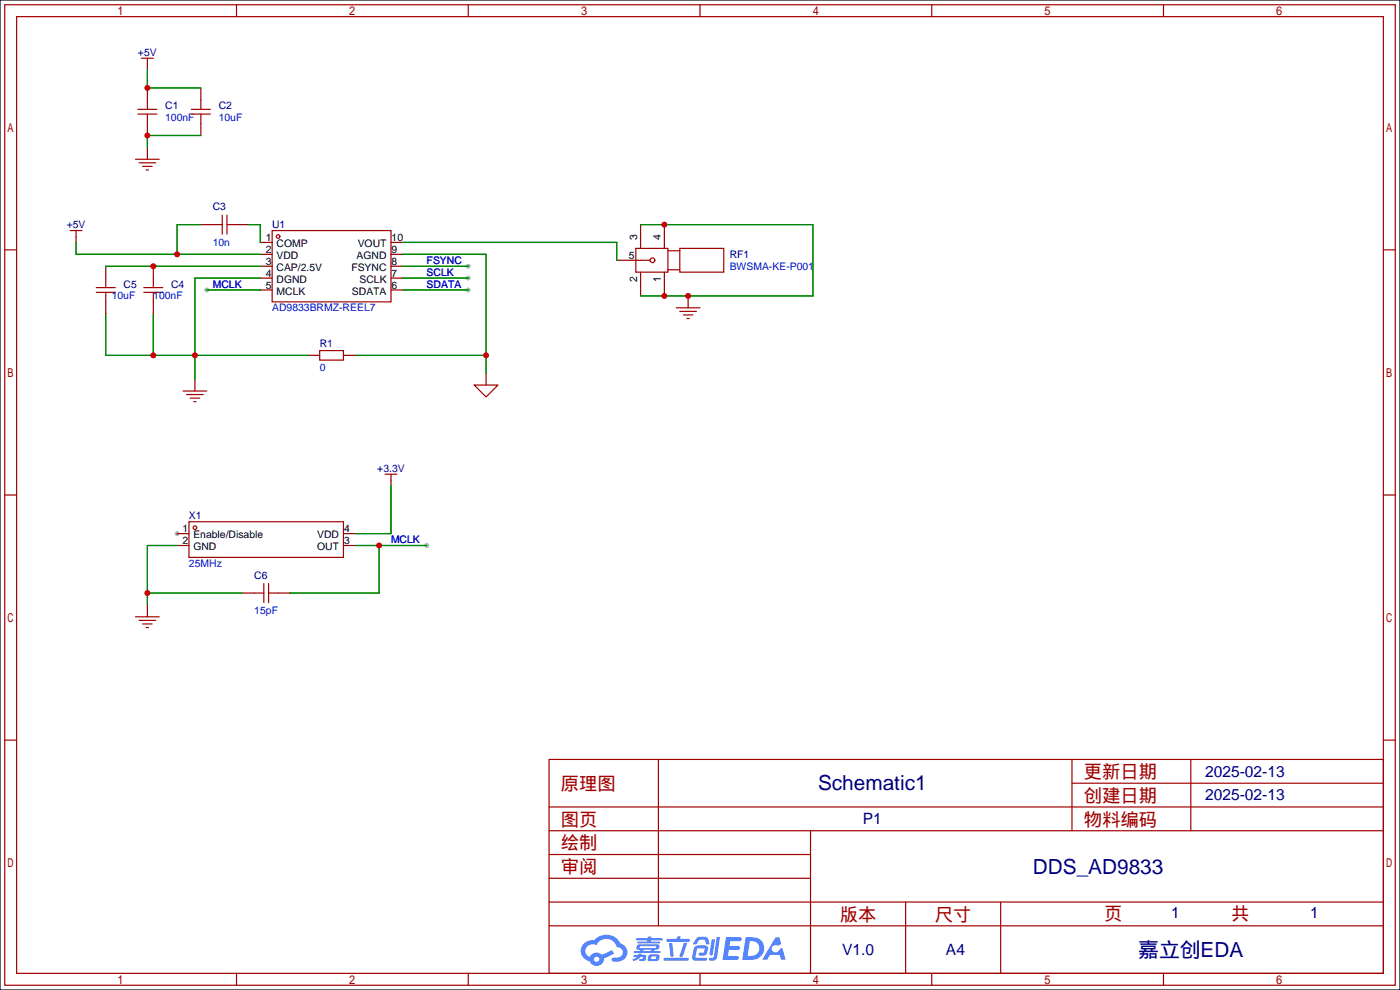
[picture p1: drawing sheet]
<svg xmlns="http://www.w3.org/2000/svg" width="299mm" height="212mm" viewBox="0 0 299 212" stroke-linecap="round" stroke-linejoin="round" font-family="sans-serif">
<path d="M0 0h299.2v211.6h-299.2z" fill="#fff" stroke="#000" stroke-width=".25"/>
<g fill="#999">
<circle cx="37.8" cy="114" r=".51"/>
<circle cx="44.2" cy="62" r=".51"/>
<circle cx="91.2" cy="116.6" r=".51"/>
<circle cx="100.1" cy="56.9" r=".51"/>
<circle cx="100.1" cy="59.4" r=".51"/>
<circle cx="100.1" cy="62" r=".51"/>
</g>
<g fill="none" stroke="#a10000" stroke-width=".25">
<path d="M1 1h297.2v209.6h-297.2zM3.6 3.6h292.1v204.4h-292.1zM50.5 1v2.6M100.1 1v2.6M149.6 1v2.6M199.1 1v2.6M248.7 1v2.6M1 53.4h2.6M295.7 53.4h2.5M1 105.8h2.6M295.7 105.8h2.5M1 158.2h2.6"/>
<path d="M295.7 158.2h2.5M117.3 162.3h178.4v45.7h-178.4zM117.3 177.5h178.4M117.3 172.5h178.4M140.7 162.3v35.6M173.2 177.5v30.5M229.1 162.3v15.2M229.1 167.4h66.6M254.5 162.3v15.2M117.3 182.6h55.9M117.3 197.9h178.4M117.3 192.8h178.4"/>
<path d="M117.3 187.7h55.9M193.5 192.8v15.2M213.9 192.8v15.2M50.5 208v2.6M100.1 208v2.6M149.6 208v2.6M199.1 208v2.6M248.7 208v2.6"/>
</g>
<g fill="#5487ff">
<path d="M155.2 200.3h2.6a.48 .48 0 0 1 .7 .4 .48 .48 0 0 1-.6 .4h-1.8l-.2 1.1h1.9a.43 .43 0 0 1 .4 .4 .43 .43 0 0 1-.5 .4h-1.9l-.2 1.3h1.7a.45 .45 0 0 1 .5 .2 .45 .45 0 0 1-.1 .6h-3.3z"/>
<path d="M165.7 200.3h.9l.4 1.5-.8 .3a.84 .84 0 0 0-1.2 .3 .84 .84 0 0 0 .4 1.1 .84 .84 0 0 0 1.1-.4l.1-.2 .6-.3 .7 2.5h-1l-.2-1h-2.1l-.6 1h-1.1z"/>
<path d="M152.1 200.8h.7l-.5 3.1a.36 .36 0 0 1-.3 .3 .36 .36 0 0 1-.4-.3z"/>
<path d="M153.2 200.2h.7l-.6 4.3a1.13 1.13 0 0 1-1.8 .6l.2-.4h.7l.2-.2z"/>
<path d="M148.9 200.6l.6-.4h1a.77 .77 0 0 1 .9 .5l.3 1-.2 .2h-.5l-.3-.9-.2-.2-1 .1-.7 1-.6-.1-.1-.2z"/>
<path d="M148.4 202.4l.6-.3h1.7a.81 .81 0 0 1 .7 .5 .81 .81 0 0 1-.2 .8 .81 .81 0 0 1-.9 .8h-.7a.32 .32 0 0 1-.3-.3 .32 .32 0 0 1 .4-.3h.7l.2-.9-1.6 .1-.4 1.8 2.2 .1a.32 .32 0 0 1 .3 .4 .32 .32 0 0 1-.4 .2h-2.2l-.5-.3-.1-.5z"/>
<path d="M141.9 204.7h5a.33 .33 0 0 1 .3 .3 .33 .33 0 0 1-.3 .3h-4.9l-.2-.1z"/>
<path d="M146.1 201.5h.8l-.7 2a.98 .98 0 0 1-.7 1.1l-.3-.3z"/>
<path d="M143 201.6h.7l.3 2.5a.34 .34 0 0 1-.3 .4 .34 .34 0 0 1-.4-.3z"/>
<path d="M142.5 200.7h2.1l.3-.6h.6l-.1 .6h1.7a.32 .32 0 0 1 .4 .3 .32 .32 0 0 1-.4 .3h-4.5l-.2-.2z"/>
<path d="M135.5 204.1h.9l.1-.3h.6v.3h.8a.82 .82 0 0 1-.5 1.3h-.8v-.4l.7-.1 .1-.3a.68 .68 0 0 0-1 .4l-1.1 .4-.1-.4 .9-.5h-.7z"/>
<path d="M136 200.5h2.4l.1-.3h.7v.3h2.2l.2 .3-.2 .2h-2.3v.2h1.8l.2 .3-.2 .1h-4.5l-.1-.4h2l.1-.2h-2.3l-.1-.2z"/>
<path d="M159.4 200.3l-.8 4.9h1.7a2.5 2.5 0 0 0 3-2.5 2.5 2.5 0 0 0-3.1-2.4zM160.3 201.1a1.61 1.61 0 0 1 2 1.5 1.61 1.61 0 0 1-1.8 1.7h-.7z"/>
<path d="M136.2 202a.55 .55 0 0 0-.2 .8 .55 .55 0 0 0 .7 .2l.1 .3h-1.3v.3l5.4 .1 .3-.2-.2-.2h-1.2l.2-.3a.7 .7 0 0 0 .8-.3 .7 .7 0 0 0 0-.8l-4.2-.1zM136.8 202.3l3.3-.1 .1 .1-.2 .3h-3.2zM137.5 203h1.7l-.2 .3h-1.4z"/>
<path d="M138.6 204.2a1.05 1.05 0 0 0 0 1.2 2.91 2.91 0 0 0 2.2-.2 .98 .98 0 0 0 0-1.2h-1.6zM139.2 204.5l.9-.1 .1 .4-.2 .2-.8-.1z"/>
<path d="M124.9 201.6a2.23 2.23 0 0 0-.7 2.3 2.23 2.23 0 0 0 1.8 1.6 1.58 1.58 0 0 0 1.8 .9 1.58 1.58 0 0 0 1.3-1.5l2.2-1.1-.5-.7-2.1 1a1.65 1.65 0 0 0-2.7 .4 1.45 1.45 0 0 1-.8-1.9 1.45 1.45 0 0 1 2-.7l.3 .1a2.3 2.3 0 0 1 2.3-1.3 2.3 2.3 0 0 1 2 1.7 1.12 1.12 0 0 1 1.3 1 1.12 1.12 0 0 1-1.1 1.2h-.7a.45 .45 0 0 0-.6 .4 .45 .45 0 0 0 .5 .5 2.21 2.21 0 0 0 2.2-.5 2.21 2.21 0 0 0 .5-2.3 2.13 2.13 0 0 0-1.3-1.1 3.3 3.3 0 0 0-5.6-.7l-1.1 .1zM127 205a.57 .57 0 0 1 1.1 0 .57 .57 0 0 1-1.1 0z"/>
</g>
<g fill="none" stroke="#a10000" stroke-width=".25">
<path d="M30.2 12.4h2.6M31.5 12.4v1.3M29 34h5M29.5 24.4h4M29.5 23.4h4M29.7 34.8h3.6M30.5 35.6h2M31.2 36.3h.5M31.5 21.3v2.1M31.5 24.4v2M40.9 24.4h4.1M40.9 23.4h4.1"/>
<path d="M42.9 21.3v2.1M42.9 24.4v2M15 49.3h2.5M16.3 49.3v1.2M22.6 59.4v2.1M32.8 59.4v2.1M45.5 48h2M47.5 46v4M48.5 48h2M48.5 46v4M58.2 49.3h25.4v15.2h-25.4zM135.9 53.1h6.8v5.1h-6.8z"/>
<path d="M136.9 55.6h2M142.7 57.7h2.6M142.7 53.6h2.6M145.3 53.1h9.4v5.1h-9.4zM20.6 62.5h4M20.6 61.5h4M22.6 62.5v2M30.7 62.5h4.1M30.7 61.5h4.1M32.8 62.5v2M68.3 74.9h5.1v2.1h-5.1zM144.5 65.8h5.1"/>
<path d="M145.3 66.5h3.5M146 67.3h2.1M146.8 68.1h.5M39.1 83.6h5.1M39.9 84.3h3.5M40.6 85.1h2.1M41.4 85.9h.5M101.3 82.3h5.1l-2.5 2.5zM40.4 111.5h33v7.6h-33zM82.3 101.3h2.5M83.6 101.3v1.3M29 131.8h5"/>
<path d="M29.7 132.6h3.6M30.5 133.4h2M31.2 134.1h.5M54.4 126.7h2M56.4 124.7v4.1M57.4 126.7h2M57.4 124.7v4.1"/>
<circle cx="59.4" cy="50.5" r=".38"/>
<circle cx="139.4" cy="55.6" r=".51"/>
<circle cx="41.7" cy="112.8" r=".38"/>
</g>
<g fill="none" stroke="#870000" stroke-width=".25">
<path d="M31.5 13.7v1.3M31.5 18.8v2.5M42.9 18.8v2.5M31.5 26.4v2.6M31.5 31.5v2.5M42.9 26.4v2.6M16.3 50.5v1.3M22.6 56.9v2.5M32.8 56.9v2.5M42.9 48h2.6M50.5 48h2.6M55.6 51.8h2.6"/>
<path d="M55.6 54.4h2.6M55.6 56.9h2.6M55.6 59.4h2.6M83.6 51.8h2.5M83.6 54.4h2.5M83.6 56.9h2.5M83.6 59.4h2.5M131.8 55.6h5.1M136.9 48v5.1M136.9 58.2v5M142 48v5.1M142 58.2v5"/>
<path d="M22.6 64.5v2.6M32.8 64.5v2.6M55.6 62h2.6M65.8 75.9h2.5M73.4 75.9h2.5M83.6 62h2.5M103.9 79.8v2.5M147.1 63.2v2.6M41.7 81v2.6M37.8 114h2.6M37.8 116.6h2.6M73.4 114h2.5"/>
<path d="M73.4 116.6h2.5M83.6 102.6v1.3M31.5 129.3v2.5M51.8 126.7h2.6M59.4 126.7h2.6"/>
</g>
<g fill="none" stroke="#008700" stroke-width=".25">
<path d="M31.5 15v3.8h11.4M42.9 29h-11.4v2.5M16.3 51.8v2.6h39.3M22.6 56.9h33M42.9 48h-5.1v6.4M53.1 48h2.5v3.8M55.6 59.4h-13.9v21.6M86.1 54.4h17.8v25.4M86.1 59.4h14M86.1 56.9h14M86.1 51.8h45.7v3.8M136.9 48h36.8v15.2h-36.8"/>
<path d="M22.6 67.1v8.8h43.2M32.8 67.1v8.8M44.2 62h11.4M75.9 75.9h28M86.1 62h14M37.8 116.6h-6.3v12.7M75.9 116.6h15.3M81 116.6v10.1h-19M83.6 103.9v10.1h-7.7M31.5 126.7h20.3"/>
</g>
<g fill="#c00">
<circle cx="37.8" cy="54.4" r=".63"/>
<circle cx="31.5" cy="18.8" r=".63"/>
<circle cx="31.5" cy="29" r=".63"/>
<circle cx="103.9" cy="75.9" r=".63"/>
<circle cx="41.7" cy="75.9" r=".63"/>
<circle cx="32.8" cy="75.9" r=".63"/>
<circle cx="32.8" cy="56.9" r=".63"/>
<circle cx="31.5" cy="126.7" r=".63"/>
<circle cx="81" cy="116.6" r=".63"/>
<circle cx="142" cy="48" r=".63"/>
<circle cx="147.1" cy="63.2" r=".63"/>
<circle cx="142" cy="63.2" r=".63"/>
</g>
<g font-size="4.4" fill="#000080">
<text x="174.8" y="168.9">Schematic1</text>
<text x="220.7" y="186.7">DDS_AD9833</text>
<text x="243.3" y="204.5">嘉立创EDA</text>
</g>
<g font-size="3.9" fill="#a00000">
<text x="231.6" y="166.3">更新日期</text>
<text x="119.9" y="168.8">原理图</text>
<text x="231.6" y="171.4">创建日期</text>
<text x="119.9" y="176.5">图页</text>
<text x="231.6" y="176.5">物料编码</text>
<text x="119.9" y="181.5">绘制</text>
<text x="119.9" y="186.6">审阅</text>
<text x="179.5" y="196.8">版本</text>
<text x="199.8" y="196.8">尺寸</text>
<text x="236" y="196.5">页</text>
<text x="263.1" y="196.5">共</text>
</g>
<g font-size="3.3" fill="#000080">
<text x="257.6" y="166">2025-02-13</text>
<text x="257.6" y="171.1">2025-02-13</text>
<text x="184.4" y="176.1">P1</text>
<text x="250.3" y="196.2">1</text>
<text x="280" y="196.2">1</text>
<text x="180" y="204.1">V1.0</text>
<text x="202.2" y="204.1">A4</text>
</g>
<g font-size="2.2" fill="#000080">
<text x="29.5" y="11.9">+5V</text>
<text x="35.3" y="23.4">C1</text>
<text x="46.7" y="23.4">C2</text>
<text x="45.5" y="45">C3</text>
<text x="14.2" y="48.8">+5V</text>
<text x="58.2" y="48.8">U1</text>
<text x="156" y="55.1">RF1</text>
<text x="26.4" y="61.5">C5</text>
<text x="36.6" y="61.5">C4</text>
<text x="68.3" y="74.2">R1</text>
<text x="80.6" y="100.8">+3.3V</text>
<text x="40.4" y="111">X1</text>
<text x="54.4" y="123.7">C6</text>
</g>
<g font-size="2.2" fill="#00f">
<text x="35.3" y="25.9">100nF</text>
<text x="46.7" y="25.9">10uF</text>
<text x="45.5" y="52.6">10n</text>
<text x="91.2" y="56.4">FSYNC</text>
<text x="91.2" y="58.9">SCLK</text>
<text x="156" y="57.7">BWSMA-KE-P001</text>
<text x="23.9" y="64">10uF</text>
<text x="32.8" y="64">100nF</text>
<text x="45.5" y="61.5">MCLK</text>
<text x="91.2" y="61.5">SDATA</text>
<text x="58.2" y="66.5">AD9833BRMZ-REEL7</text>
<text x="68.3" y="79.2">0</text>
<text x="83.6" y="116.1">MCLK</text>
<text x="40.4" y="121.2">25MHz</text>
<text x="54.4" y="131.3">15pF</text>
</g>
<g font-size="2.2">
<text x="56.8" y="51.5">1</text>
<text x="59.1" y="52.8">COMP</text>
<text x="76.5" y="52.8">VOUT</text>
<text x="83.7" y="51.5">10</text>
<text x="136.1" y="51.3" transform="rotate(-90 136.1 51.3)">3</text>
<text x="141.2" y="51.3" transform="rotate(-90 141.2 51.3)">4</text>
<text x="56.8" y="54.1">2</text>
<text x="56.8" y="56.6">3</text>
<text x="56.8" y="59.2">4</text>
<text x="59.1" y="55.4">VDD</text>
<text x="59.1" y="57.9">CAP/2.5V</text>
<text x="75.1" y="57.9">FSYNC</text>
<text x="76.2" y="55.4">AGND</text>
<text x="83.7" y="59.2">7</text>
<text x="83.7" y="56.6">8</text>
<text x="83.7" y="54.1">9</text>
<text x="134.4" y="55.4">5</text>
<text x="56.8" y="61.7">5</text>
<text x="59.1" y="60.4">DGND</text>
<text x="59.1" y="63">MCLK</text>
<text x="75.2" y="63">SDATA</text>
<text x="76.8" y="60.4">SCLK</text>
<text x="83.7" y="61.7">6</text>
<text x="136.1" y="60.2" transform="rotate(-90 136.1 60.2)">2</text>
<text x="141.2" y="60.2" transform="rotate(-90 141.2 60.2)">1</text>
<text x="39" y="113.8">1</text>
<text x="73.5" y="113.8">4</text>
<text x="39" y="116.3">2</text>
<text x="41.3" y="115">Enable/Disable</text>
<text x="41.3" y="117.6">GND</text>
<text x="67.8" y="117.6">OUT</text>
<text x="67.8" y="115">VDD</text>
<text x="73.5" y="116.3">3</text>
</g>
</svg>
